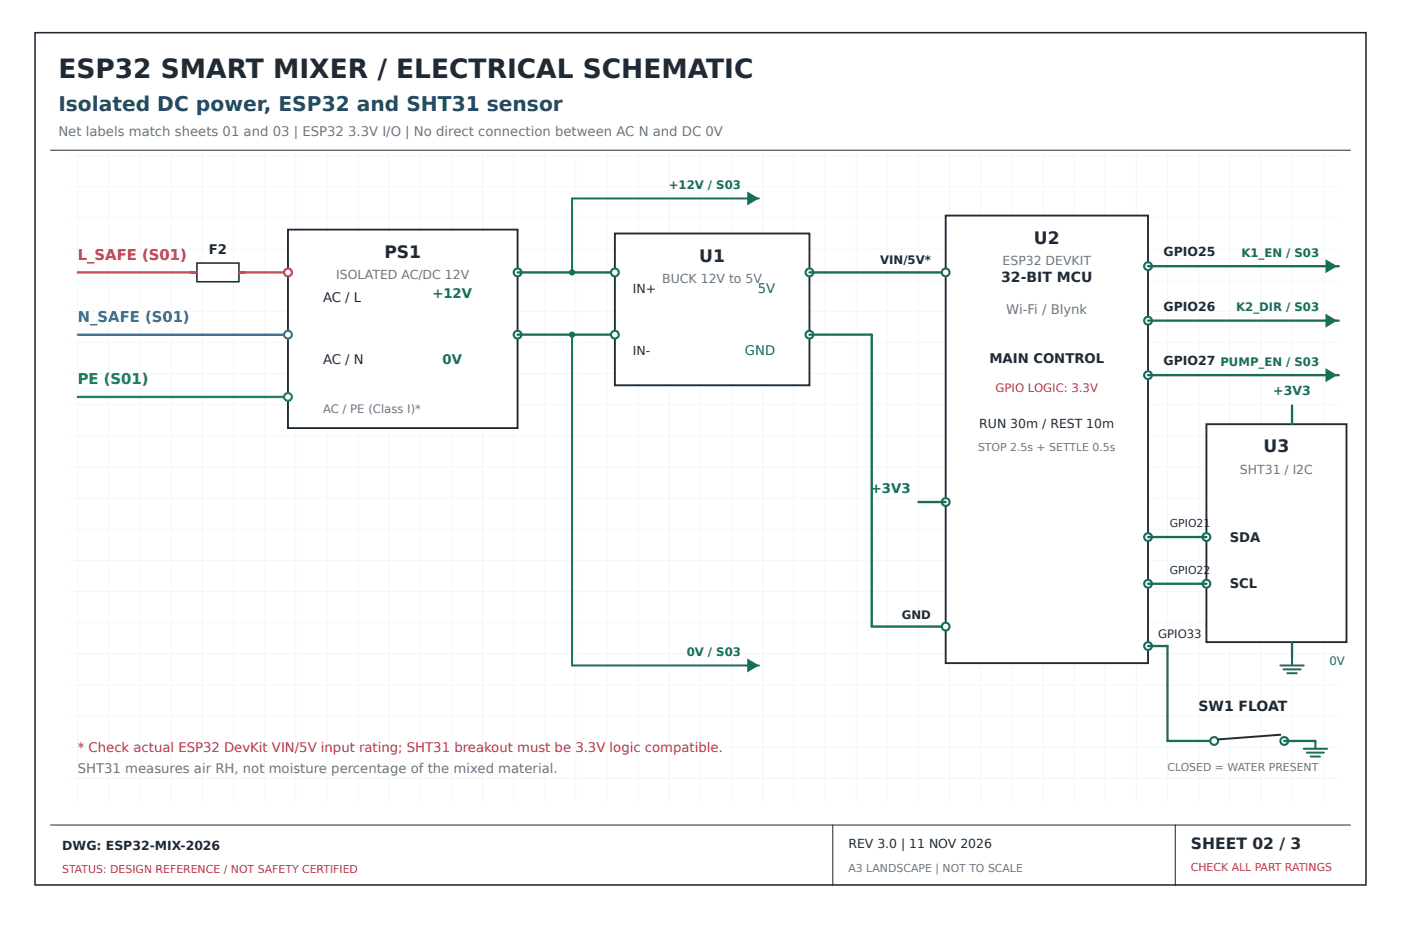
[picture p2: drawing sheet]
<svg xmlns="http://www.w3.org/2000/svg" width="420mm" height="280mm" viewBox="0 0 420 280" stroke-linecap="round" stroke-linejoin="round" font-family="sans-serif">
<g fill="none" stroke="#f5f7f7" stroke-width=".3">
<path d="M21 46.7h380.3M21 56h380.3M23.3 45.7v194.6M32.7 45.7v194.6M42 45.7v194.6M51.3 45.7v194.6M60.7 45.7v194.6M70 45.7v194.6M79.3 45.7v194.6M88.7 45.7v194.6M98 45.7v194.6M107.3 45.7v194.6"/>
<path d="M116.7 45.7v194.6M126 45.7v194.6M135.3 45.7v194.6M144.7 45.7v194.6M154 45.7v194.6M163.3 45.7v194.6M172.7 45.7v194.6M182 45.7v194.6M191.3 45.7v194.6M200.7 45.7v194.6M210 45.7v194.6M219.3 45.7v194.6"/>
<path d="M228.7 45.7v194.6M238 45.7v194.6M247.3 45.7v194.6M256.7 45.7v194.6M266 45.7v194.6M275.3 45.7v194.6M284.7 45.7v194.6M294 45.7v194.6M303.3 45.7v194.6M312.7 45.7v194.6M322 45.7v194.6M331.3 45.7v194.6"/>
<path d="M340.7 45.7v194.6M350 45.7v194.6M359.3 45.7v194.6M368.7 45.7v194.6M378 45.7v194.6M387.3 45.7v194.6M396.7 45.7v194.6M21 65.3h380.3M21 74.7h380.3M21 84h380.3M21 93.3h380.3M21 102.7h380.3"/>
<path d="M21 112h380.3M21 121.3h380.3M21 130.7h380.3M21 140h380.3M21 149.3h380.3M21 158.7h380.3M21 168h380.3M21 177.3h380.3M21 186.7h380.3M21 196h380.3M21 205.3h380.3M21 214.7h380.3"/>
<path d="M21 224h380.3M21 233.3h380.3"/>
</g>
<path d="M10.5 9.8h399v255.5h-399z" fill="none" stroke="#202a34" stroke-width=".47"/>
<path d="M15.2 45h389.6M15.2 247.3h389.6M249.7 247.3v18.2M352.3 247.3v18.2" fill="none" stroke="#202a34" stroke-width=".3"/>
<path d="M23.3 81.7h63" fill="none" stroke="#b53e43" stroke-width=".7"/>
<path d="M23.3 100.3h63" fill="none" stroke="#315fba" stroke-width=".7"/>
<path d="M23.3 119h63" fill="none" stroke="#10835a" stroke-width=".7"/>
<path d="M59 78.9h12.6v5.6h-12.6z" fill="#fff" stroke="#202a34" stroke-width=".47"/>
<path d="M57.2 81.7h1.8M71.6 81.7h1.9" fill="none" stroke="#b53e43" stroke-width=".7"/>
<path d="M86.3 68.8h68.9v59.5h-68.9z" fill="#fff" stroke="#202a34" stroke-width=".56"/>
<circle cx="86.3" cy="81.7" r="1.17" fill="#fff" stroke="#b53e43" stroke-width=".63" stroke-linecap="butt"/>
<circle cx="86.3" cy="100.3" r="1.17" fill="#fff" stroke="#315fba" stroke-width=".63" stroke-linecap="butt"/>
<circle cx="86.3" cy="119" r="1.17" fill="#fff" stroke="#10835a" stroke-width=".63" stroke-linecap="butt"/>
<g fill="#fff" stroke="#176f5a" stroke-width=".63" stroke-linecap="butt">
<circle cx="155.2" cy="81.7" r="1.17"/>
<circle cx="155.2" cy="100.3" r="1.17"/>
</g>
<path d="M155.2 81.7h29.1M155.2 100.3h29.1" fill="none" stroke="#176f5a" stroke-width=".7"/>
<path d="M227.5 59.5h-56v22.2" fill="none" stroke="#176f5a" stroke-width=".58"/>
<g fill="#176f5a">
<path d="M224 57.4l3.5 2.1-3.5 2.1z"/>
<circle cx="171.5" cy="81.7" r=".93"/>
</g>
<path d="M171.5 100.3v99.2h56" fill="none" stroke="#176f5a" stroke-width=".58"/>
<g fill="#176f5a">
<path d="M224 197.4l3.5 2.1-3.5 2.1z"/>
<circle cx="171.5" cy="100.3" r=".93"/>
</g>
<g fill="#fff" stroke="#202a34" stroke-width=".56">
<path d="M184.3 70h58.4v45.5h-58.4z"/>
<path d="M283.5 64.6h60.7v134.2h-60.7z"/>
</g>
<g fill="#fff" stroke="#176f5a" stroke-width=".63" stroke-linecap="butt">
<circle cx="184.3" cy="81.7" r="1.17"/>
<circle cx="184.3" cy="100.3" r="1.17"/>
<circle cx="242.7" cy="81.7" r="1.17"/>
<circle cx="242.7" cy="100.3" r="1.17"/>
</g>
<path d="M242.7 81.7h40.8M242.7 100.3h18.6v87.5h22.2" fill="none" stroke="#176f5a" stroke-width=".7"/>
<g fill="#fff" stroke="#176f5a" stroke-width=".63" stroke-linecap="butt">
<circle cx="283.5" cy="81.7" r="1.17"/>
<circle cx="283.5" cy="187.8" r="1.17"/>
<circle cx="283.5" cy="150.5" r="1.17"/>
</g>
<path d="M275.3 150.5h8.2" fill="none" stroke="#176f5a" stroke-width=".7"/>
<circle cx="344.2" cy="79.8" r="1.17" fill="#fff" stroke="#176f5a" stroke-width=".63" stroke-linecap="butt"/>
<path d="M344.2 79.8h57.1" fill="none" stroke="#176f5a" stroke-width=".7"/>
<path d="M397.4 77.7l3.5 2.1-3.5 2.1z" fill="#176f5a"/>
<circle cx="344.2" cy="96.1" r="1.17" fill="#fff" stroke="#176f5a" stroke-width=".63" stroke-linecap="butt"/>
<path d="M344.2 96.1h57.1" fill="none" stroke="#176f5a" stroke-width=".7"/>
<path d="M397.4 94l3.5 2.1-3.5 2.1z" fill="#176f5a"/>
<circle cx="344.2" cy="112.5" r="1.17" fill="#fff" stroke="#176f5a" stroke-width=".63" stroke-linecap="butt"/>
<path d="M344.2 112.5h57.1" fill="none" stroke="#176f5a" stroke-width=".7"/>
<path d="M397.4 110.4l3.5 2.1-3.5 2.1z" fill="#176f5a"/>
<path d="M361.7 127.2h42v65.3h-42z" fill="#fff" stroke="#202a34" stroke-width=".56"/>
<g fill="#fff" stroke="#176f5a" stroke-width=".63" stroke-linecap="butt">
<circle cx="361.7" cy="161" r="1.17"/>
<circle cx="361.7" cy="175" r="1.17"/>
<circle cx="344.2" cy="161" r="1.17"/>
</g>
<path d="M344.2 161h17.5" fill="none" stroke="#176f5a" stroke-width=".7"/>
<circle cx="344.2" cy="175" r="1.17" fill="#fff" stroke="#176f5a" stroke-width=".63" stroke-linecap="butt"/>
<path d="M387.3 121.6v5.6M344.2 175h17.5M387.3 192.5v4.7" fill="none" stroke="#176f5a" stroke-width=".7"/>
<path d="M387.3 197.2v2.1" fill="none" stroke="#176f5a" stroke-width=".63"/>
<path d="M383.8 199.5h7M384.8 200.7h5.1M385.9 201.8h2.8" fill="none" stroke="#176f5a" stroke-width=".58"/>
<circle cx="344.2" cy="193.7" r="1.17" fill="#fff" stroke="#176f5a" stroke-width=".63" stroke-linecap="butt"/>
<path d="M344.2 193.7h5.8v28.4h14" fill="none" stroke="#176f5a" stroke-width=".7"/>
<g fill="#fff" stroke="#176f5a" stroke-width=".63" stroke-linecap="butt">
<circle cx="364" cy="222.1" r="1.17"/>
<circle cx="385" cy="222.1" r="1.17"/>
</g>
<path d="M365.2 221.7l18.6-1.4z" fill="#000" stroke="#202a34" stroke-width=".58"/>
<path d="M385 222.1h9.3" fill="none" stroke="#176f5a" stroke-width=".7"/>
<path d="M394.3 222.1v2.1" fill="none" stroke="#176f5a" stroke-width=".63"/>
<path d="M390.8 224.5h7M391.8 225.6h5.1M392.9 226.8h2.8" fill="none" stroke="#176f5a" stroke-width=".58"/>
<text font-size="7.9" fill="#202a34" x="17.5" y="23.3">ESP32 SMART MIXER / ELECTRICAL SCHEMATIC</text>
<text font-size="6.1" fill="#234d60" x="17.5" y="33.1">Isolated DC power, ESP32 and SHT31 sensor</text>
<g font-size="5.1" fill="#202a34">
<text x="115.2" y="77.2">PS1</text>
<text x="310" y="73">U2</text>
<text x="209.6" y="78.4">U1</text>
<text x="378.8" y="135.6">U3</text>
</g>
<text font-size="4.7" fill="#202a34" x="357" y="254.6">SHEET 02 / 3</text>
<text font-size="4.4" fill="#b53e43" x="23.3" y="77.9">L_SAFE (S01)</text>
<text font-size="4.4" fill="#315fba" x="23.3" y="96.6">N_SAFE (S01)</text>
<text font-size="4.4" fill="#10835a" x="23.3" y="115.3">PE (S01)</text>
<g font-size="4.2" fill="#202a34">
<text x="300.2" y="84.5">32-BIT MCU</text>
<text x="359.3" y="213">SW1 FLOAT</text>
</g>
<g font-size="4" fill="#697582">
<text x="17.5" y="40.8">Net labels match sheets 01 and 03 | ESP32 3.3V I/O | No direct connection between AC N and DC 0V</text>
<text x="301.7" y="94">Wi-Fi / Blynk</text>
<text x="23.3" y="231.7">SHT31 measures air RH, not moisture percentage of the mixed material.</text>
</g>
<g font-size="4" fill="#202a34">
<text x="62.6" y="76.1">F2</text>
<text x="96.8" y="90.5">AC / L</text>
<text x="96.8" y="109.2">AC / N</text>
<text x="296.6" y="108.7">MAIN CONTROL</text>
<text x="368.7" y="162.4">SDA</text>
<text x="368.7" y="176.4">SCL</text>
</g>
<g font-size="4" fill="#176f5a">
<text x="129.6" y="89.4">+12V</text>
<text x="227.2" y="88">5V</text>
<text x="223.3" y="106.4">GND</text>
<text x="132.7" y="109.2">0V</text>
<text x="261.1" y="147.7">+3V3</text>
</g>
<text font-size="4" fill="#bf344b" x="23.3" y="225.4">* Check actual ESP32 DevKit VIN/5V input rating; SHT31 breakout must be 3.3V logic compatible.</text>
<g font-size="3.7" fill="#202a34">
<text x="348.8" y="76.8">GPIO25</text>
<text x="189.7" y="88">IN+</text>
<text x="348.8" y="93.1">GPIO26</text>
<text x="189.7" y="106.4">IN-</text>
<text x="348.8" y="109.4">GPIO27 PUMP_EN / S03</text>
<text x="293.6" y="128.3">RUN 30m / REST 10m</text>
<text x="18.7" y="254.8">DWG: ESP32-MIX-2026</text>
<text x="254.3" y="254.3">REV 3.0 | 11 NOV 2026</text>
</g>
<g font-size="3.7" fill="#697582">
<text x="100.8" y="83.8">ISOLATED AC/DC 12V</text>
<text x="300.6" y="79.6">ESP32 DEVKIT</text>
<text x="198.6" y="84.9">BUCK 12V to 5V</text>
<text x="371.7" y="142.1">SHT31 / I2C</text>
</g>
<text font-size="3.7" fill="#176f5a" x="381.7" y="118.3">+3V3</text>
<g font-size="3.5" fill="#176f5a">
<text x="200.5" y="56.7">+12V / S03</text>
<text x="372.2" y="77">K1_EN / S03</text>
<text x="370.6" y="93.3">K2_DIR / S03</text>
<text x="205.9" y="196.7">0V / S03</text>
<text x="398.5" y="199.3">0V</text>
</g>
<g font-size="3.5" fill="#202a34">
<text x="263.9" y="79.1">VIN/5V*</text>
<text x="270.4" y="185.5">GND</text>
<text x="347.2" y="191.3">GPIO33</text>
</g>
<text font-size="3.5" fill="#bf344b" x="298.5" y="117.4">GPIO LOGIC: 3.3V</text>
<text font-size="3.5" fill="#697582" x="96.8" y="123.7">AC / PE (Class I)*</text>
<g font-size="3.3" fill="#697582">
<text x="293.2" y="135.1">STOP 2.5s + SETTLE 0.5s</text>
<text x="350" y="231.2">CLOSED = WATER PRESENT</text>
<text x="254.3" y="261.3">A3 LANDSCAPE | NOT TO SCALE</text>
</g>
<g font-size="3.3" fill="#202a34">
<text x="350.7" y="158">GPIO21</text>
<text x="350.7" y="172">GPIO22</text>
</g>
<g font-size="3.3" fill="#bf344b">
<text x="18.7" y="261.6">STATUS: DESIGN REFERENCE / NOT SAFETY CERTIFIED</text>
<text x="357" y="261.1">CHECK ALL PART RATINGS</text>
</g>
</svg>
